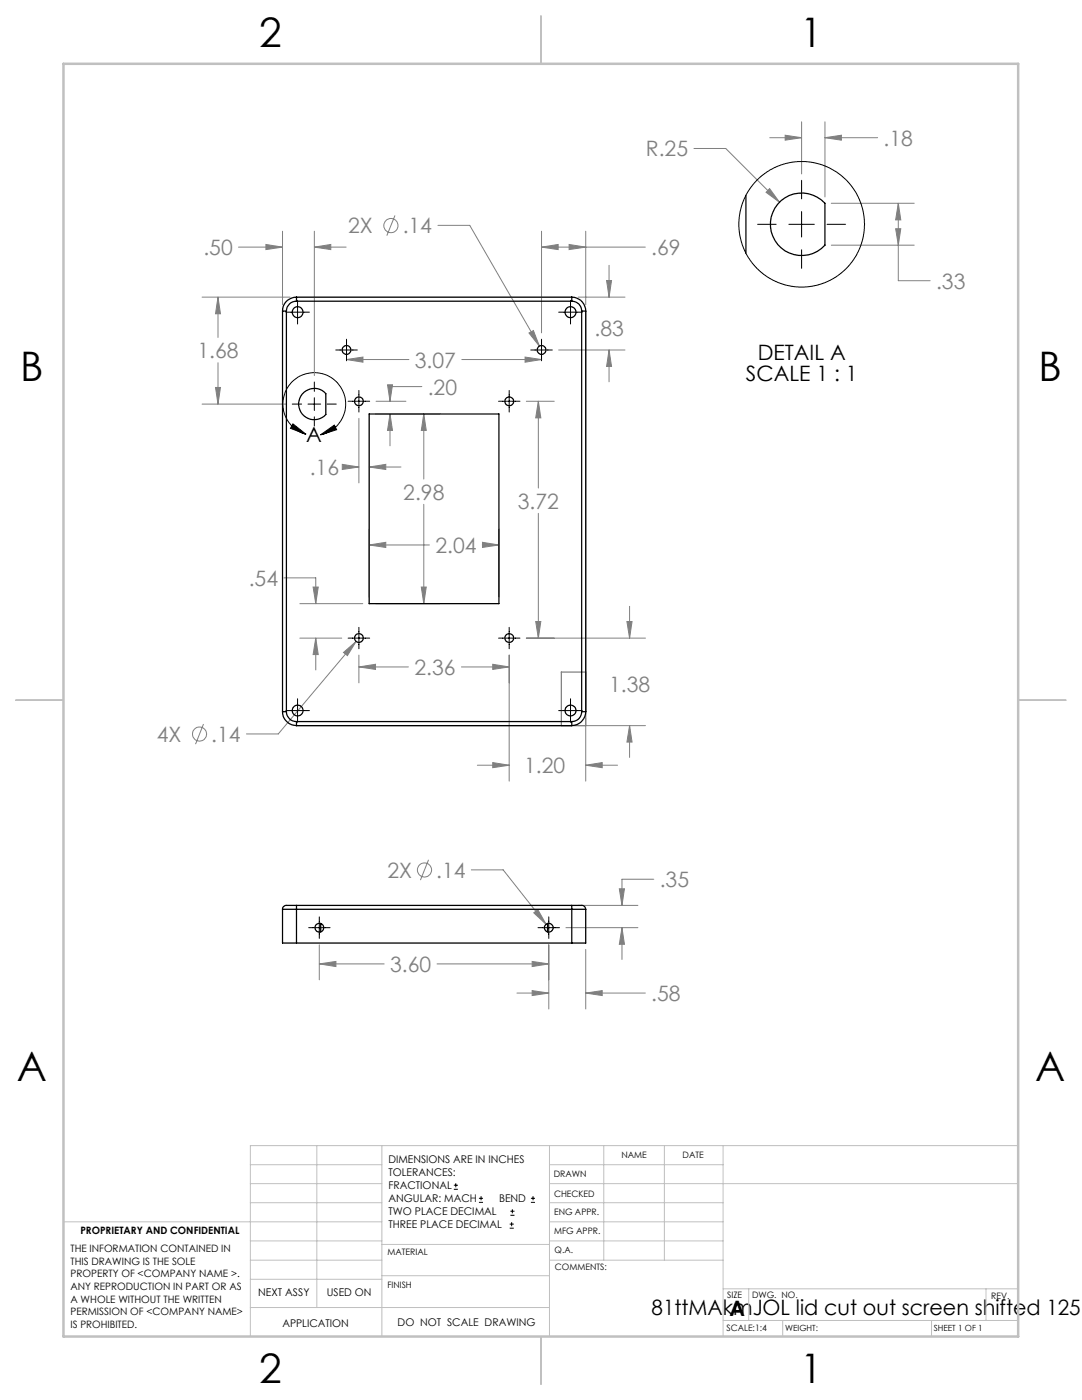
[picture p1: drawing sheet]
<svg xmlns="http://www.w3.org/2000/svg" width="216mm" height="279mm" viewBox="0 0 216 279" stroke-linecap="round" stroke-linejoin="round" font-family="sans-serif">
<g fill="none" stroke="#808080" stroke-width=".2">
<path d="M138.5 29.6h6.3l10.7 10.8M153.6 37.6l1.9 2.8-2.6-2zM153.6 27.5h6.3M156.7 27l3.2 .5-3.2 .5zM159.9 24.3v10.4M164.6 27.5l3.3-.5v1zM164.6 24.3v15M164.6 27.5h10.5M40.3 59.3h17.6M43.5 59.3v8M43.5 59.3l.5 3.3h-1zM47.6 49.3h8.8"/>
<path d="M53.1 48.8l3.3 .5-3.3 .5zM56.4 46.1v14.7M62.7 46.1v28.9M62.7 49.3h6.4M62.7 49.3l3.3-.5v1zM78.8 43l-1.6 4M87.4 45h6.3l13.9 24.1M108.1 49.3l3.3-.5v1zM108.1 49.3h20.7M108.1 46.1v20.3M113.6 48.8l3.3 .5-3.3 .5zM115.4 59.3h9.3"/>
<path d="M116.9 46.1v14.7M121 56h1l-.5 3.3zM121.5 53v6.3M165.9 48.9h16.5M165.9 40.6h16.5M178.7 45.6h1l-.5 3.3zM179.2 40.6l.5 3.3h-1zM179.2 40.6v15.4h6.4M43 77.3h1l-.5 3.3zM43.5 72.4v8.2M69.1 71.8h12.5M69.1 71.8l3.3-.5v1z"/>
<path d="M77.3 76.8h1l-.5 3.3zM84.2 77.2h-6.4v2.9M92.1 71.8h16M104.8 71.3l3.3 .5-3.3 .5zM105.6 66.5l.8-.5 1.2 3.1zM111.5 69.8h13.2M121.5 69.8l.5 3.3h-1zM121.5 69.8v6.4M40.3 80.6h16.7M68.3 92.7l3.3 .5-3.3 .5zM68.8 93.2h2.8M71.6 83.5v12.9"/>
<path d="M73.7 93.2h6.3M73.7 93.2l3.3-.5v1zM74.9 82.6h12.8M75 80.1h6M77.8 82.6v6.4M77.8 82.6l.5 3.3h-1zM84.6 82.6v13M84.6 82.6l.5 3.3h-1zM105 80.1h5.6M107.4 80.1l.5 3.3h-1zM107.4 80.1v17.3M56.7 115.3h6.3v5.2"/>
<path d="M62.5 117.2h1l-.5 3.3zM73.7 105.6v13.6M73.7 108.8h12M73.7 108.8l3.3-.6v1.1zM84.1 117.2h1l-.5 3.3zM84.6 100.6v19.9M96.2 108.8h3.4M96.3 108.2l3.3 .6-3.3 .5zM99.6 105.6v13.6M107.4 102.4v25M59.8 120.5h12.6M59.8 127.4h8.4"/>
<path d="M63 127.4v6.3M63 127.4l.5 3.2h-1zM68.5 130.2l2.5-2.2-1.7 2.8zM71 128l-15.5 18.5h-6.3M71.6 130.7v5.6M71.6 133.1h9.9M71.6 133.1l3.3-.5v1zM74.9 120.5h12.8M92.1 133.1h9.5M98.3 132.6l3.3 .5-3.3 .5zM101.6 130.7v25.2M105 127.4h23.8"/>
<path d="M106.9 124h1l-.5 3.4zM125.1 124h1l-.5 3.4zM125.6 121v6.4M40.6 144.5l-1.6 4M95.2 152.7h6.4M98.3 152.2l3.3 .5-3.3 .5zM115.4 144.8h13.4M116.9 152.7l3.3-.5v1zM116.9 143.3v12.6M116.9 152.7h6.3M125.6 144.8v6.4M125.6 144.8l.5 3.3h-1z"/>
<path d="M85.5 171.6l-1.6 4M94.1 173.6h6.3l8.6 10.9M123.6 177.4h1l-.5 3.3zM130.5 175.5h-6.4v5.2M63.7 188.6v6.9M63.7 192.4h13M63.7 192.4l3.3-.5v1zM87.2 192.4h22.3M103.2 198.2h6.3M106.2 191.9l3.3 .5-3.3 .5zM106.2 197.7l3.3 .5-3.3 .5zM106.5 182.2l.8-.7 1.7 3z"/>
<path d="M109.5 188.6v12.8M112.9 185.1h14.4M115.4 180.7h11.9M116.9 198.2l3.3-.5v1zM116.9 189.5v11.9M116.9 198.2h11.9M124.1 185.1l.5 3.4h-1zM124.1 185.1v6.4"/>
<circle cx="78" cy="45" r="1.41"/>
<circle cx="39.8" cy="146.5" r="1.42"/>
<circle cx="84.7" cy="173.6" r="1.41"/>
</g>
<g fill="none" stroke="#000" stroke-width=".2">
<path d="M159.9 36v3.7M59.4 59.9v4.8M113.8 59.9v4.8M151.2 44.8h3.7M157.4 44.8h5.1M159.9 42.2v5.1M159.9 49.8v3.8M165 44.8h3.7M57 62.3h4.7M62.7 76.2v1.9M62.7 79.4v2.5M67 69.8h4.3"/>
<path d="M69.1 67.7v4.3M71.6 77.9v4.3M101.6 77.9v4.3M105.9 69.8h4.3M108.1 67.7v4.3M111.5 62.3h4.7M58.3 80.6h1.9M58.5 84.6l2.6 2.1-3.1-1.2zM61.1 86.7a6.3 6.3 0 0 1-3.4-9.8 6.3 6.3 0 0 1 10.3 .4 6.3 6.3 0 0 1-4 9.5M61.5 80.6h2.5M62.7 83.2v1.8M64 86.8l2.7-2 .5 1z"/>
<path d="M65.3 80.6h1.8M69.5 80.1h4.3M99.5 80.1h4.3M59.4 139.5v4.6M69.5 127.4h4.3M71.6 125.2v4.3M99.5 127.4h4.3M101.6 125.2v4.3M113.8 139.5v4.6M57 141.8h4.7M111.5 141.8h4.7M61.6 185.1h4.3"/>
<path d="M63.7 183v4.3M107.4 185.1h4.3M109.5 183v4.3M90.6 237.3h.8M90.6 236.5h.8M90.9 236.1v.9M95.6 240h.8M95.6 239.1h.8M96 238.7v.8M105.9 240h.9M105.9 239.1h.9M106.4 238.7v.8"/>
<path d="M101.7 245.1h.8M101.7 244.3h.8M101.8 242.5h.9M101.8 241.7h.9M102.1 243.9v.8M102.2 241.3v.8"/>
</g>
<g fill="none" stroke="#c0c0c0" stroke-width=".2">
<path d="M50 232.4h26.2M50 236.2h26.2M63.2 228.6v32.3M76.2 228.6v38.1M109.6 228.6v38.1M109.6 232.4h34.7M109.6 236.2h93.6M120.5 228.6v22.9M132.6 228.6v22.9M144.3 228.6v38.1M203.2 228.6h-153.2v38.1M12.7 243.8h63.5"/>
<path d="M50 251.5h26.2M50 240h26.2M50 247.7h26.2M50 255.3h26.2M76.2 254.6h33.4M76.2 248.4h33.4M109.6 251.5h34.7M109.6 243.8h34.7M109.6 240h34.7M109.6 247.7h34.7M144.3 257.2h58.9M149.4 257.2v6.3"/>
<path d="M196.7 257.2v6.3M50 260.9h59.6M144.3 263.5h58.9M156.2 263.5v3.2M185.9 263.5v3.2"/>
</g>
<path d="M108 3.2v9.5M3.1 139.7h9.6M203.2 139.7h9.5M108 266.7v9.6" fill="none" stroke="#c0c0c0" stroke-width=".25"/>
<path d="M12.7 12.7h190.5v254h-190.5z" fill="none" stroke="#c0c0c0" stroke-width=".5"/>
<path d="M116.9 62.1v82.7h-57.7M116.9 134.1h-4.9v10.7" fill="none" stroke="#808080" stroke-width=".25"/>
<path d="M64 86.8l2.7-2 .5 1zM58.5 84.6l2.6 2.1-3.1-1.2z" fill="#000"/>
<path d="M43 77.3h1l-.5 3.3zM43.5 59.3l.5 3.3h-1zM62.7 49.3l3.3-.5v1zM53.1 48.8l3.3 .5-3.3 .5zM84.6 82.6l.5 3.3h-1zM84.1 117.2h1l-.5 3.3zM73.7 108.8l3.3-.6v1.1zM96.3 108.2l3.3 .6-3.3 .5zM116.9 152.7l3.3-.5v1zM98.3 152.2l3.3 .5-3.3 .5zM125.6 144.8l.5 3.3h-1zM125.1 124h1l-.5 3.4zM98.3 132.6l3.3 .5-3.3 .5zM71.6 133.1l3.3-.5v1zM107.4 80.1l.5 3.3h-1zM106.9 124h1l-.5 3.4zM68.5 130.2l.8 .6 1.7-2.8zM77.8 82.6l.5 3.3h-1zM77.3 76.8h1l-.5 3.3zM68.3 92.7l3.3 .5-3.3 .5zM73.7 93.2l3.3-.5v1zM63 127.4l.5 3.2h-1zM62.5 117.2h1l-.5 3.3zM69.1 71.8l3.3-.5v1zM104.8 71.3l3.3 .5-3.3 .5zM121.5 69.8l.5 3.3h-1zM121 56h1l-.5 3.3zM113.6 48.8l3.3 .5-3.3 .5zM108.1 49.3l3.3-.5v1zM105.6 66.5l2 2.6-1.2-3.1zM63.7 192.4l3.3-.5v1zM106.2 191.9l3.3 .5-3.3 .5zM106.2 197.7l3.3 .5-3.3 .5zM116.9 198.2l3.3-.5v1zM124.1 185.1l.5 3.4h-1zM123.6 177.4h1l-.5 3.3zM106.5 182.2l2.5 2.3-1.7-3zM153.6 37.6l-.7 .8 2.6 2zM178.7 45.6h1l-.5 3.3zM179.2 40.6l.5 3.3h-1zM156.7 27l3.2 .5-3.2 .5zM164.6 27.5l3.3-.5v1z" fill="#808080"/>
<g fill="none" stroke="#000" stroke-width=".25">
<path d="M148.8 39v11.6M59.2 59.3v.8M59.2 59.3a2.74 2.74 0 0 0-2.8 2.8M59.2 59.3h54.9M114.1 59.3v.8M114.1 59.3a2.74 2.74 0 0 1 2.8 2.8M155.9 40a6.3 6.3 0 0 1 8.7 .6v8.3a6.2 6.2 0 0 1-9.1 .2 6.2 6.2 0 0 1 .4-9.1zM56.4 62.1h.7M56.4 62.1v79.9M57.1 62.1v79.9M59.2 60.1a1.99 1.99 0 0 0-2.1 2M59.2 60.1h54.9"/>
<path d="M60.3 78.6a3.1 3.1 0 0 1 4.7 0v4.1a3.1 3.1 0 0 1-4.3 .3 3.1 3.1 0 0 1-.4-4.4zM114.1 60.1a1.93 1.93 0 0 1 2 2M116.1 62.1h.8M116.1 62.1v79.9M116.9 62.1v79.9M73.7 82.6h25.9v37.9h-25.9zM56.4 142h.7M56.4 142a2.8 2.8 0 0 0 2.8 2.8M57.1 142a1.99 1.99 0 0 0 2.1 2M59.2 144v.8M59.2 144h54.9M59.2 144.8h54.9"/>
<path d="M114.1 144v.8M116.1 142a1.93 1.93 0 0 1-2 2M116.1 142h.8M116.9 142a2.87 2.87 0 0 1-2.8 2.8M56.4 181.5h2.8M56.4 181.5v6.7h2.8M59.2 180.7h-1.7a.86 .86 0 0 0-1.1 .8M59.2 180.7v.8M59.2 181.5v6.7M59.2 181.5h54.9M59.2 188.2h54.9M59.2 180.7h54.9"/>
<path d="M64 184.3v1.7M109.3 184.3v1.7M114.1 181.5h2.8M114.1 180.7v.8M114.1 180.7h1.6a.86 .86 0 0 1 1.2 .8M114.1 181.5v6.7M116.9 181.5v6.7h-2.8"/>
<circle cx="59.4" cy="62.3" r="1.08"/>
<circle cx="69.1" cy="69.8" r=".88"/>
<circle cx="108.1" cy="69.8" r=".88"/>
<circle cx="113.8" cy="62.3" r="1.09"/>
<circle cx="71.6" cy="80.1" r=".87"/>
<circle cx="101.6" cy="80.1" r=".88"/>
<circle cx="71.6" cy="127.3" r=".87"/>
<circle cx="101.6" cy="127.3" r=".87"/>
<circle cx="59.4" cy="141.8" r="1.08"/>
<circle cx="113.8" cy="141.8" r="1.09"/>
<circle cx="63.7" cy="185.2" r=".87"/>
<circle cx="109.5" cy="185.2" r=".87"/>
</g>
<circle cx="160" cy="44.8" r="12.5" fill="none" stroke="#000" stroke-width=".2"/>
<g font-size="8.1">
<text x="51.7" y="9.3">2</text>
<text x="159.7" y="9.3">1</text>
<text x="4" y="76">B</text>
<text x="207.2" y="76">B</text>
<text x="3.3" y="215.7">A</text>
<text x="206.5" y="215.7">A</text>
<text x="51.7" y="276">2</text>
<text x="159.7" y="276">1</text>
</g>
<g font-size="4.2" fill="#808080">
<text x="176.3" y="29.1">.18</text>
<text x="128.9" y="31.2">R.25</text>
<text x="69.5" y="46.6">2X</text>
<text x="80.3" y="46.6">.14</text>
<text x="40.6" y="50.9">.50</text>
<text x="130" y="50.9">.69</text>
<text x="186.8" y="57.6">.33</text>
<text x="39.4" y="71.5">1.68</text>
<text x="118.6" y="67.1">.83</text>
<text x="82.8" y="73.4">3.07</text>
<text x="85.4" y="78.7">.20</text>
<text x="61.8" y="94.8">.16</text>
<text x="80.5" y="99.7">2.98</text>
<text x="103.3" y="101.5">3.72</text>
<text x="86.9" y="110.3">2.04</text>
<text x="49.6" y="116.9">.54</text>
<text x="82.7" y="134.7">2.36</text>
<text x="121.5" y="138.1">1.38</text>
<text x="31.3" y="148">4X</text>
<text x="42.2" y="148">.14</text>
<text x="104.6" y="154.3">1.20</text>
<text x="77.3" y="175.2">2X</text>
<text x="87" y="175.2">.14</text>
<text x="131.6" y="177.1">.35</text>
<text x="77.9" y="194">3.60</text>
<text x="130" y="199.8">.58</text>
</g>
<g font-size="4.2">
<text x="151.2" y="71.8">DETAIL A</text>
<text x="148.8" y="76">SCALE 1 : 1</text>
<text x="61.1" y="88.1">A</text>
<text x="130" y="262.4">81ttMAkmJOL lid cut out screen shifted 125</text>
<text x="145.6" y="262.7">A</text>
</g>
<g font-size="2.1">
<text x="77.5" y="232.2">DIMENSIONS ARE IN INCHES</text>
<text x="77.5" y="234.7">TOLERANCES:</text>
<text x="77.5" y="237.3">FRACTIONAL</text>
<text x="77.5" y="239.9">ANGULAR: MACH</text>
<text x="99.6" y="239.9">BEND</text>
<text x="77.5" y="242.5">TWO PLACE DECIMAL</text>
<text x="77.5" y="245.1">THREE PLACE DECIMAL</text>
<text x="51.5" y="258.7">NEXT ASSY</text>
<text x="65.2" y="258.6">USED ON</text>
<text x="56.3" y="264.8">APPLICATION</text>
<text x="79.3" y="264.6">DO NOT SCALE DRAWING</text>
</g>
<g font-size="2">
<text x="14.1" y="249.9">THE INFORMATION CONTAINED IN</text>
<text x="16" y="246.3">PROPRIETARY AND CONFIDENTIAL</text>
<text x="14.1" y="252.4">THIS DRAWING IS THE SOLE</text>
<text x="14.1" y="254.9">PROPERTY OF &lt;COMPANY NAME &gt;.</text>
<text x="14.1" y="257.4">ANY REPRODUCTION IN PART OR AS</text>
<text x="14.1" y="260">A WHOLE WITHOUT THE WRITTEN</text>
<text x="14.1" y="262.5">PERMISSION OF &lt;COMPANY NAME&gt;</text>
<text x="14.1" y="265">IS PROHIBITED.</text>
</g>
<g font-size="1.8">
<text x="124" y="231.1">NAME</text>
<text x="136.2" y="231.1">DATE</text>
<text x="110.5" y="234.8">DRAWN</text>
<text x="110.5" y="238.9">CHECKED</text>
<text x="110.6" y="242.5">ENG APPR.</text>
<text x="77.3" y="250.5">MATERIAL</text>
<text x="110.6" y="246.3">MFG APPR.</text>
<text x="110.7" y="250">Q.A.</text>
<text x="77.3" y="257">FINISH</text>
<text x="110.7" y="253.5">COMMENTS:</text>
<text x="145.1" y="259">SIZE</text>
<text x="150.1" y="259.1">DWG. NO.</text>
<text x="197.8" y="259.2">REV.</text>
<text x="145" y="265.7">SCALE:1:4</text>
</g>
<g font-size="1.7">
<text x="156.7" y="265.7">WEIGHT:</text>
<text x="186.3" y="265.7">SHEET 1 OF 1</text>
</g>
</svg>
